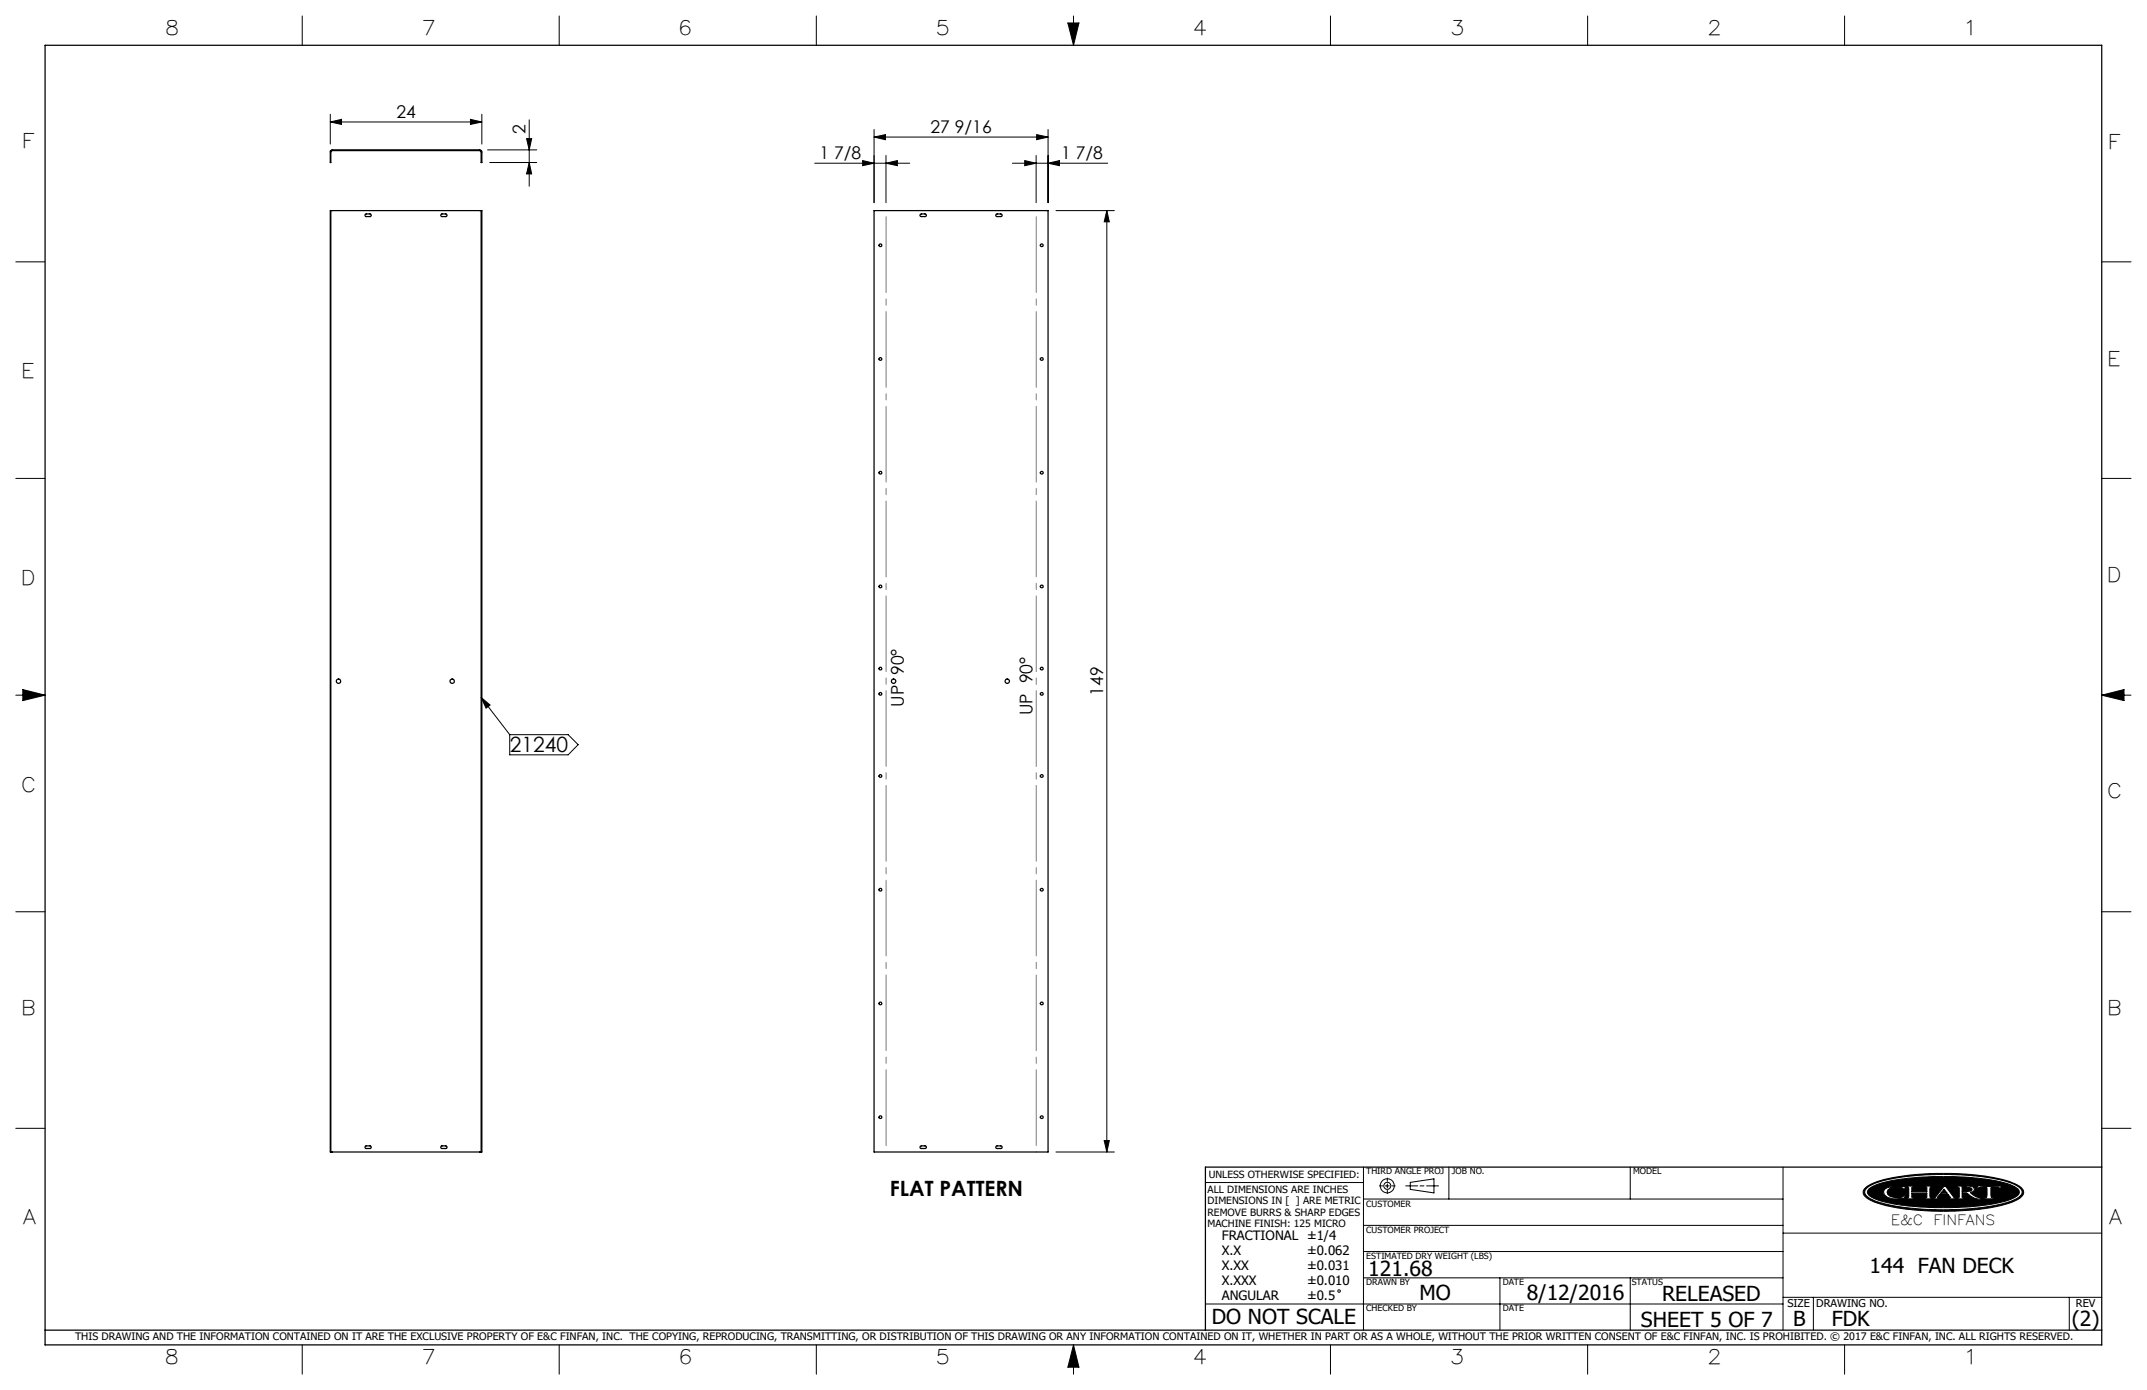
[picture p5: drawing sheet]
<svg xmlns="http://www.w3.org/2000/svg" width="432mm" height="279mm" viewBox="0 0 432 279" stroke-linecap="round" stroke-linejoin="round" font-family="sans-serif">
<g fill="none" stroke="#000" stroke-width=".2">
<path d="M60.8 3.2v5.9M112.5 3.2v5.9M164.2 3.2v5.9M214.8 4.6h2.2l-1.1 4.5zM215.9 3.2v5.9M267.6 3.2v5.9M319.3 3.2v5.9M371 3.2v5.9M66.4 24.5l2.3-.5v1zM66.4 23v6M66.4 24.5h30.5M94.6 24l2.3 .5-2.3 .5z"/>
<path d="M96.9 23v6M98.1 30.1h9.9M98.5 32.7h9.5M105.9 27.9h1l-.5 2.2zM106.4 32.7l.5 2.3h-1zM106.4 24.1v13.3M163.9 32.8h19.1M173.5 32.3l2.3 .5-2.3 .5zM175.8 27.6l2.3-.5v1zM175.8 26v14.7M175.8 27.6h35M178.2 32.8l2.3-.5v1z"/>
<path d="M178.2 31.3v9.4M203.6 32.8h19.2M206.1 32.3l2.3 .5-2.3 .5zM208.4 31.3v9.4M208.5 27.1l2.3 .5-2.3 .5zM210.8 32.8l2.3-.5v1zM210.8 26v14.7M3.2 52.6h5.9M212.4 42.3h11.7M222.6 42.3l.5 2.3h-1zM222.6 42.3v189.3M422.7 52.6h5.9"/>
<path d="M3.2 96.2h5.9M422.7 96.2h5.9M3.2 139.7h5.9M4.6 138.6l4.5 1.1-4.5 1.1zM422.7 139.7h5.9M422.7 139.7l4.5-1.1v2.2zM96.8 140.2l1.8 1.5-.8 .6zM96.8 140.2l5.7 7.5M102.5 147.7h11.8l2 2-2 2h-11.8zM3.2 183.3h5.9M422.7 183.3h5.9M3.2 226.8h5.9"/>
<path d="M212.4 231.6h11.7M222.1 229.3h1l-.5 2.3zM242.4 237.7h31.8M274.2 234.6v32.8M277.4 238.4h.7M278.6 238.4h.8M279 236.8v.7M279 238v.8M279 239.3v.6M279.9 238.4h.7M282.7 238.4h2.4M283.6 237.7l4.8-.7v2.8l-4.8-.7z"/>
<path d="M285.6 238.4h.8M286.9 238.4h2.4M291.4 234.6v6.4M327.9 234.6v6.4M358.6 234.6v32.8M375.3 238.7a16.2 16.2 0 0 1 7.4-2.3 55.4 55.4 0 0 1 21.3 1.1l1.9 .8a1.36 1.36 0 0 1 1.1 1.1 1.36 1.36 0 0 1-.7 1.4 23 23 0 0 1-9.9 2.4l-.5 .1a53.3 53.3 0 0 1-18.2-1.4 4.1 4.1 0 0 1-3-2 1.17 1.17 0 0 1 .6-1.2zM375.4 238.9a12.3 12.3 0 0 1 6-2.1 59.4 59.4 0 0 1 22.1 .7 4.5 4.5 0 0 1 3.1 1.9 1.36 1.36 0 0 1-.9 1.5 27.8 27.8 0 0 1-10.4 2.1l-1.1 .1a48.8 48.8 0 0 1-17.3-1.8l-1.5-.9a.94 .94 0 0 1 0-1.5zM375.8 239a15.4 15.4 0 0 1 7.6-2.1l3.6-.3 3.3-.1a44.5 44.5 0 0 1 14.2 1.7l.8 .4a1.03 1.03 0 0 1 .8 1 1.03 1.03 0 0 1-.8 1 25.5 25.5 0 0 1-9.5 2l-5 .1a43.6 43.6 0 0 1-13.5-1.6l-1.3-.8a.79 .79 0 0 1-.2-1.3zM379 239.1a5 5 0 0 1 3.5-.6h.7l-.2 .6-.5-.4a3.4 3.4 0 0 0-2.8 .4l-.2 .5 .2 .5a3.1 3.1 0 0 0 2.8 .5l.4-.3h.3l-.2 .5-.7 .1a3.6 3.6 0 0 1-3.3-.8l-.2-.6zM383.5 238.4h1.6v.2l-.6 .1v.8h3v-.8l-.5-.1v-.2h1.5v.2l-.3 .1-.1 .4 .1 1.5v.1l.3 .1v.2h-1.5v-.2h.4l.1-.2v-.8h-3v.8l.1 .2h.5v.2h-1.6v-.2l.3-.1 .1-.1v-1.5v-.4l-.4-.1zM391 239l.6 .9h-1.3zM391 238.4h.3l1.7 2.3 .5 .1v.2h-1.6v-.2l.4-.1-.5-.6h-1.7l-.5 .7h.6v.2h-1.5v-.2l.5-.1z"/>
<path d="M393.6 238.4h2.3l.9 .2 .3 .4-.2 .5-.7 .2 1.2 .9 1.1 .2v.2a4.2 4.2 0 0 1-2.9-1.1l-1-.1v.9l.6 .1v.2h-1.6v-.2h.3l.2-.2v-1.8l-.5-.2zM394.6 238.6h.9l.9 .2 .2 .3-.2 .3-1.8 .1zM397.9 238.3l1 .2 3.7-.1-.3 .5h-.2l-.1-.2h-1.6l.1 1.9 .6 .2v.2h-2.2v-.2l.7-.2v-1.8l-1.6-.1-.2 .2h-.3zM402.1 238.9h.1M422.7 226.8h5.9M274.2 256.9h84.4M274.2 251.6h84.4M274.2 246.3h84.4M274.2 241h84.4M301.7 256.9v10.5M327.9 256.9v10.5M358.6 247.9h64.1"/>
<path d="M60.8 270.3v5.9M112.5 270.3v5.9M164.2 270.3v5.9M215.9 270.3v5.9M215.9 270.3l1.1 4.5h-2.2zM242.4 262.1h116.2M267.6 270.3v5.9M319.3 270.3v5.9M358.6 260.8h64.1M364.7 260.8v6.6M371 270.3v5.9M416.2 260.8v6.6"/>
<circle cx="279" cy="238.4" r=".71"/>
<circle cx="279" cy="238.4" r="1.41"/>
<circle cx="269.3" cy="259.5" r=".25"/>
</g>
<g fill="none" stroke="#000" stroke-width=".25">
<path d="M9.1 9.1h413.6v261.2h-413.6zM66.5 30.3l.3-.2h29.7l.3 .2 .1 .3v2.1h-.1v-2.2l-.2-.2h-29.9l-.2 .2v2.2h-.1zM66.5 42.3h30.3M66.5 42.3h-.1v189.3h.1M66.5 42.3v189.3M73.5 43h1l.2 .3-.2 .2h-.9l-.2-.1zM88.7 43.1l1-.1 .2 .3-.2 .2h-.9l-.1-.1zM96.8 42.3h.1v189.3h-.1M96.8 42.3v189.3M175.8 42.3h35v189.3h-35zM185.1 43.1l1-.1 .2 .1a.25 .25 0 0 1 0 .3 .25 .25 0 0 1-.3 .1h-.7a.26 .26 0 0 1-.3-.1 .26 .26 0 0 1 .1-.3zM200.3 43.1l1-.1 .2 .1a.25 .25 0 0 1 0 .3 .25 .25 0 0 1-.2 .1h-.7a.26 .26 0 0 1-.3-.1 .26 .26 0 0 1 0-.3z"/>
<path d="M66.5 231.6h30.3M73.5 230.4l1-.1 .2 .3-.2 .3h-.9l-.2-.2zM88.7 230.4l1-.1 .2 .3-.2 .3h-.9l-.1-.2zM185.1 230.4l1-.1 .2 .2a.25 .25 0 0 1 0 .2 .25 .25 0 0 1-.3 .2h-.7a.26 .26 0 0 1-.3-.2 .26 .26 0 0 1 .1-.3zM200.3 230.4l1-.1 .2 .2a.25 .25 0 0 1 0 .2 .25 .25 0 0 1-.2 .2h-.7a.26 .26 0 0 1-.3-.2 .26 .26 0 0 1 0-.3zM422.7 234.6h-180.3v32.8M9.1 267.4h413.6"/>
<circle cx="177.1" cy="49.3" r=".27"/>
<circle cx="209.5" cy="49.3" r=".27"/>
<circle cx="177.1" cy="72.2" r=".27"/>
<circle cx="209.5" cy="72.2" r=".27"/>
<circle cx="177.1" cy="95" r=".27"/>
<circle cx="209.5" cy="95" r=".27"/>
<circle cx="177.1" cy="117.9" r=".27"/>
<circle cx="209.5" cy="117.9" r=".27"/>
<circle cx="68.1" cy="136.9" r=".44"/>
<circle cx="90.9" cy="136.9" r=".44"/>
<circle cx="177.1" cy="139.5" r=".27"/>
<circle cx="177.1" cy="134.4" r=".27"/>
<circle cx="179.7" cy="136.9" r=".43"/>
<circle cx="202.6" cy="136.9" r=".43"/>
<circle cx="209.5" cy="139.5" r=".27"/>
<circle cx="209.5" cy="134.4" r=".27"/>
<circle cx="177.1" cy="156" r=".27"/>
<circle cx="209.5" cy="156" r=".27"/>
<circle cx="177.1" cy="178.8" r=".27"/>
<circle cx="209.5" cy="178.8" r=".27"/>
<circle cx="177.1" cy="201.7" r=".27"/>
<circle cx="209.5" cy="201.7" r=".27"/>
<circle cx="177.1" cy="224.6" r=".27"/>
<circle cx="209.5" cy="224.6" r=".27"/>
</g>
<g fill="#000">
<path d="M383.5 238.4v.2h.3l.1 .2v1.8l-.1 .1-.3 .1v.2h1.6v-.2h-.5l-.1-.2v-.8h3v.9l-.5 .1v.2h1.5v-.2l-.3-.1-.1-.2v-1.6l.1-.3h.3v-.2h-1.5v.2l.5 .1v.8h-3v-.8l.6-.1v-.2zM391 238.4l-1.8 2.3-.5 .1v.2h1.5v-.2h-.6l.5-.7h1.7l.5 .6-.4 .1v.2h1.6v-.2l-.5-.1-1.7-2.3zM393.6 238.4v.2l.5 .2v1.8l-.2 .2h-.3v.2h1.6v-.2l-.6-.1v-.9l1 .1a3.7 3.7 0 0 0 2.9 1.1v-.2a3.4 3.4 0 0 1-2.3-1.1 .68 .68 0 0 0 .8-.2 .68 .68 0 0 0 0-.8l-.7-.3zM397.9 238.3l-.4 .6h.3l.2-.2 1.6 .1v1.8l-.2 .2h-.5v.2h2.2v-.2h-.5l-.2-.3v-1.7l1.6-.1 .1 .2h.2l.3-.5-4 .1zM375.8 239a13.3 13.3 0 0 1 6.5-2l2.7-.3 3.8-.2 7.5 .2a24.3 24.3 0 0 1 9.1 2 1.01 1.01 0 0 1 .7 .9 1.01 1.01 0 0 1-.7 1 21.9 21.9 0 0 1-8.6 1.9l-3.9 .2h-4.1l-3.8-.2a21.2 21.2 0 0 1-8.8-2l-.4-.3-.2-.5zM379.1 239a1.04 1.04 0 0 0 .7 1.7 7 7 0 0 0 3.2 .1l.2-.5h-.3l-.5 .4a2.56 2.56 0 0 1-2.8-.8 1.28 1.28 0 0 1 1.4-1.3h.2a1.49 1.49 0 0 1 1.4 .2l.4 .3 .2-.6h-.6a4.7 4.7 0 0 0-3.5 .5zM375.3 238.7a17.5 17.5 0 0 1 7.8-2.4l5.1-.4h4.8a34.5 34.5 0 0 1 12.5 2.2l.4 .2a1.36 1.36 0 0 1 .9 2 9.1 9.1 0 0 1-5.1 2.2l-.4 .1a58.1 58.1 0 0 1-23.1-.6 5.6 5.6 0 0 1-3.4-1.9v-.8zM375.3 238.9a1.14 1.14 0 0 0 .6 1.9 24 24 0 0 0 9.3 2.1l4.6 .3 3.7-.1a33.7 33.7 0 0 0 11.9-2.1l.4-.2a1.19 1.19 0 0 0 .9-1.2 1.19 1.19 0 0 0-.9-1.1 21.6 21.6 0 0 0-8.8-2.1l-5.1-.3-4.7 .1a30.2 30.2 0 0 0-11.1 2.1z" fill-rule="evenodd"/>
<path d="M215.9 270.3l-1.1 4.5h2.2zM214.8 4.6h2.2l-1.1 4.5zM4.6 138.6l4.5 1.1-4.5 1.1zM422.7 139.7l4.5-1.1v2.2zM391 239l-.7 .9h1.3zM394.6 238.6v.9l1.7-.1a.38 .38 0 0 0 .3-.4 .38 .38 0 0 0-.5-.3z" fill-rule="evenodd"/>
</g>
<path d="M208.4 42.3v189.2M178.2 231.5v-189.2" fill="none" stroke="#808080" stroke-width=".2" stroke-dasharray="15.2 1.3 1.3 1.3" stroke-dashoffset="-1.3"/>
<g fill="#000">
<path d="M96.8 140.2l1.8 1.5-.8 .6z"/>
<path d="M94.6 24l2.3 .5-2.3 .5zM66.4 24.5l2.3-.5v1z"/>
<path d="M106.4 32.7l.5 2.3h-1zM105.9 27.9h1l-.5 2.2z"/>
<path d="M178.2 32.8l2.3-.5v1zM173.5 32.3l2.3 .5-2.3 .5z"/>
<path d="M206.1 32.3l2.3 .5-2.3 .5zM210.8 32.8l2.3-.5v1zM175.8 27.6l2.3-.5v1zM208.5 27.1l2.3 .5-2.3 .5z"/>
<path d="M222.6 42.3l.5 2.3h-1zM222.1 229.3h1l-.5 2.3z"/>
</g>
<g font-size="4.2">
<text x="102.6" y="151.2">21240</text>
<text x="179" y="240.4">FLAT PATTERN</text>
<text x="275.2" y="256.5">121.68</text>
<text x="376" y="255.9">144 FAN DECK</text>
<text x="285.5" y="261.4">MO</text>
<text x="307.1" y="261.3">8/12/2016</text>
<text x="334.3" y="261.6">RELEASED</text>
<text x="243.7" y="266.1">DO NOT SCALE</text>
<text x="330" y="266.7">SHEET 5 OF 7</text>
<text x="360.6" y="266.5">B</text>
<text x="368.4" y="266.6">FDK</text>
<text x="416.7" y="266.5">(2)</text>
</g>
<g font-size="4">
<text x="33.6" y="7.1">8</text>
<text x="85.2" y="7.1">7</text>
<text x="137" y="7.1">6</text>
<text x="188.6" y="7.1">5</text>
<text x="240.3" y="7.1">4</text>
<text x="292.1" y="7.1">3</text>
<text x="343.8" y="7.1">2</text>
<text x="395.7" y="7.1">1</text>
<text x="4.9" y="29.8">F</text>
<text x="424.5" y="29.9">F</text>
<text x="4.8" y="76">E</text>
<text x="424.3" y="73.5">E</text>
<text x="4.7" y="117.7">D</text>
<text x="424.2" y="116.9">D</text>
<text x="4.7" y="159.3">C</text>
<text x="424.2" y="160.4">C</text>
<text x="4.8" y="204">B</text>
<text x="424.3" y="204">B</text>
<text x="4.8" y="246.1">A</text>
<text x="424.3" y="246">A</text>
<text x="33.6" y="274.3">8</text>
<text x="85.2" y="274.3">7</text>
<text x="137" y="274.3">6</text>
<text x="188.6" y="274.3">5</text>
<text x="240.3" y="274.3">4</text>
<text x="292.1" y="274.3">3</text>
<text x="343.8" y="274.3">2</text>
<text x="395.8" y="274.3">1</text>
</g>
<g font-size="3.5">
<text x="79.7" y="23.7">24</text>
<text x="105.7" y="27" transform="rotate(-90 105.7 27)">2</text>
<text x="187.2" y="26.8">27 9/16</text>
<text x="164.8" y="32">1 7/8</text>
<text x="213.4" y="32">1 7/8</text>
<text x="181.8" y="142" transform="rotate(-90 181.8 142)">UP 90°</text>
<text x="207.6" y="143.7" transform="rotate(-90 207.6 143.7)">UP 90°</text>
<text x="221.8" y="139.8" transform="rotate(-90 221.8 139.8)">149</text>
</g>
<g font-size="2.8">
<text x="380.3" y="246.2">E&amp;C</text>
<text x="388.9" y="246.2">FINFANS</text>
</g>
<g font-size="2.6">
<text x="245.7" y="249.3">FRACTIONAL ±1/4</text>
<text x="245.7" y="252.3">X.X</text>
<text x="245.7" y="255.3">X.XX</text>
<text x="262.9" y="252.3">±0.062</text>
<text x="262.9" y="255.3">±0.031</text>
<text x="245.7" y="258.3">X.XXX</text>
<text x="245.7" y="261.3">ANGULAR</text>
<text x="262.9" y="258.3">±0.010</text>
<text x="262.9" y="261.3">±0.5</text>
</g>
<g font-size="2.2">
<text x="359.5" y="262.8">SIZE</text>
<text x="365.3" y="262.7">DRAWING NO.</text>
<text x="417.5" y="262.8">REV</text>
</g>
<text font-size="2.1" x="15.1" y="269.4">THIS DRAWING AND THE INFORMATION CONTAINED ON IT ARE THE EXCLUSIVE PROPERTY OF E&amp;C FINFAN, INC. THE COPYING, REPRODUCING, TRANSMITTING, OR DISTRIBUTION OF THIS DRAWING OR ANY INFORMATION CONTAINED ON IT, WHETHER IN PART OR AS A WHOLE, WITHOUT THE PRIOR WRITTEN CONSENT OF E&amp;C FINFAN, INC. IS PROHIBITED. © 2017 E&amp;C FINFAN, INC. ALL RIGHTS RESERVED.</text>
<g font-size="2">
<text x="242.9" y="239.8">ALL DIMENSIONS ARE INCHES</text>
<text x="243.1" y="236.8">UNLESS OTHERWISE SPECIFIED:</text>
<text x="242.9" y="242.1">DIMENSIONS IN [ ] ARE METRIC</text>
<text x="242.9" y="244.4">REMOVE BURRS &amp; SHARP EDGES</text>
<text x="242.9" y="246.7">MACHINE FINISH: 125 MICRO</text>
</g>
<g font-size="1.7">
<text x="274.8" y="236.1">THIRD ANGLE PROJ</text>
<text x="292" y="236.1">JOB NO.</text>
<text x="328.5" y="236.1">MODEL</text>
<text x="274.8" y="242.5">CUSTOMER</text>
<text x="274.8" y="247.8">CUSTOMER PROJECT</text>
<text x="274.8" y="253.1">ESTIMATED DRY WEIGHT (LBS)</text>
<text x="274.8" y="258.3">DRAWN BY</text>
<text x="274.8" y="263.6">CHECKED BY</text>
<text x="302.2" y="263.6">DATE</text>
<text x="302.2" y="258.3">DATE</text>
<text x="328.2" y="258.3">STATUS</text>
</g>
</svg>
